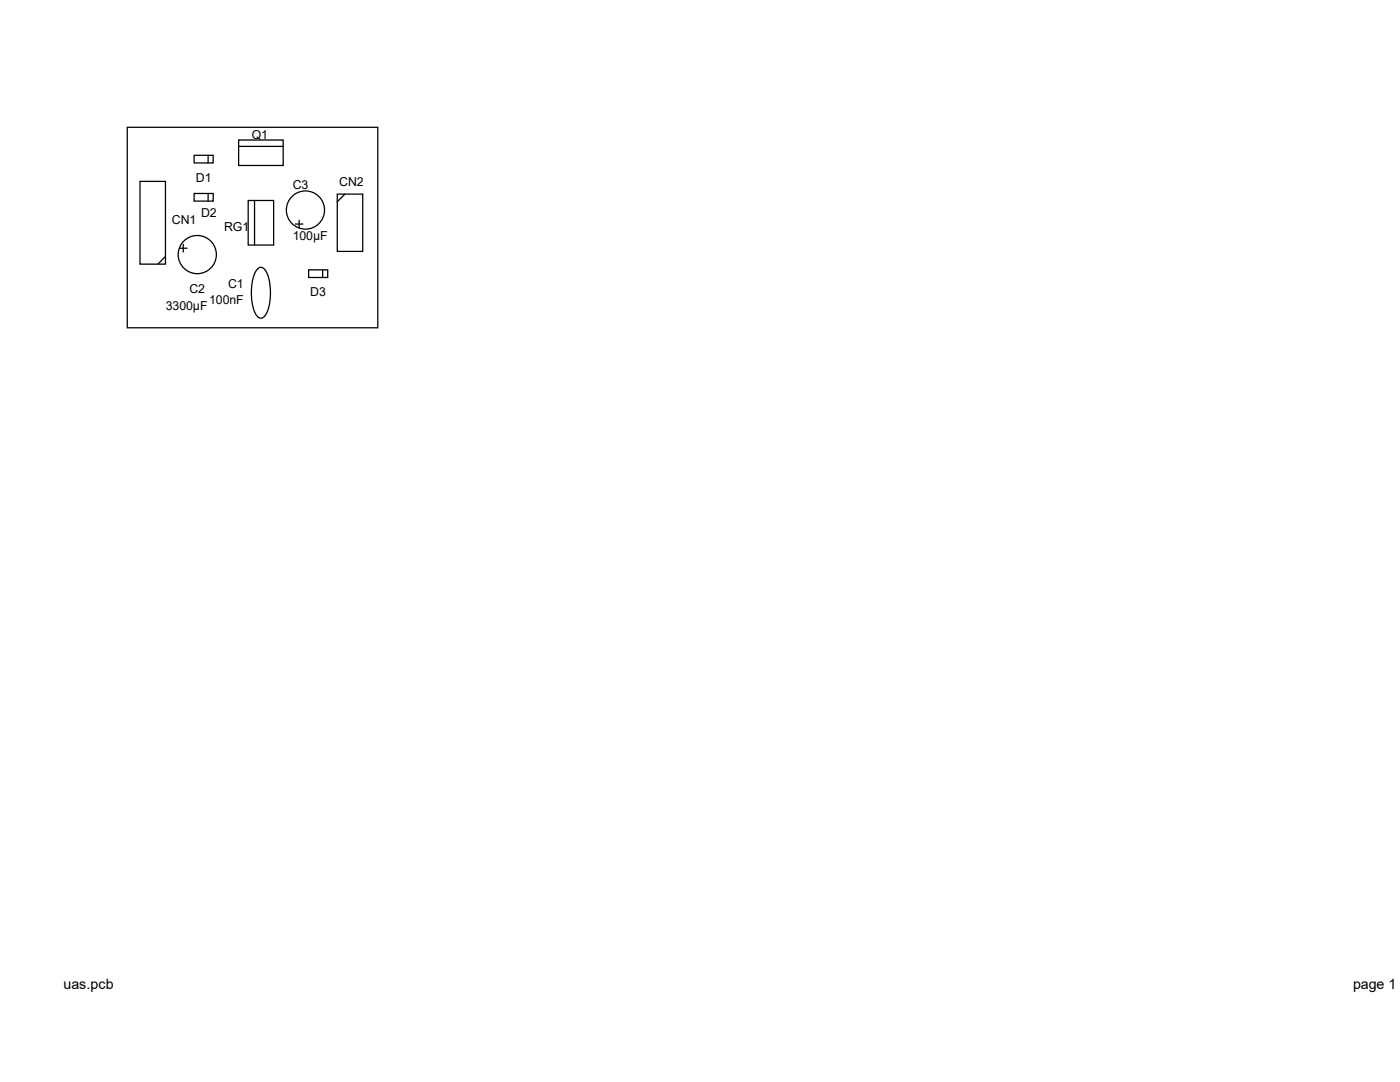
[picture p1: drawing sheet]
<svg xmlns="http://www.w3.org/2000/svg" width="279mm" height="216mm" viewBox="0 0 279 216" stroke-linecap="round" stroke-linejoin="round" font-family="sans-serif">
<g fill="none" stroke="#000" stroke-width=".25">
<path d="M25.4 25.4h50v40h-50zM27.9 36.2h5.1v16.5h-5.1zM38.7 31h3.8v1.5h-3.8zM38.7 38.6h3.8v1.5h-3.8zM41.5 31v1.5M41.5 38.6v1.5M47.6 27.9h8.9v5.1h-8.9zM47.6 29.2h8.9M67.3 38.7h5.1v11.5h-5.1zM68.8 38.7l-1.5 1.6M33 51.2l-1.5 1.5M35.8 49.5h1.5"/>
<path d="M36.6 48.8v1.5M49.5 40h5.1v8.9h-5.1zM50.8 40v8.9M51.3 53.7a1.01 1.01 0 0 1 1.1-.3 1.01 1.01 0 0 1 .7 .8 11 11 0 0 1 0 8.4 1.09 1.09 0 0 1-1 .9 1.09 1.09 0 0 1-1.1-.9 11 11 0 0 1 0-8.4zM58.9 44.7h1.6M59.7 43.9v1.6M61.6 53.8h3.8v1.6h-3.8zM64.4 53.8v1.6"/>
<circle cx="39.4" cy="50.8" r="3.8"/>
<circle cx="61" cy="41.9" r="3.8"/>
</g>
<g font-size="2.8">
<text x="12.7" y="197.4">uas.pcb</text>
<text x="270" y="197.4">page 1 o</text>
</g>
<g font-size="2.5">
<text x="50.2" y="27.7">Q1</text>
<text x="39.1" y="36.3">D1</text>
<text x="58.4" y="37.8">C3</text>
<text x="67.7" y="37.2">CN2</text>
<text x="34.3" y="44.8">CN1</text>
<text x="40.1" y="43.4">D2</text>
<text x="44.7" y="46.1">RG1</text>
<text x="58.4" y="48">100µF</text>
<text x="37.8" y="58.4">C2</text>
<text x="45.5" y="57.5">C1</text>
<text x="61.9" y="59.1">D3</text>
<text x="33.1" y="61.9">3300µF</text>
<text x="41.7" y="60.7">100nF</text>
</g>
</svg>
